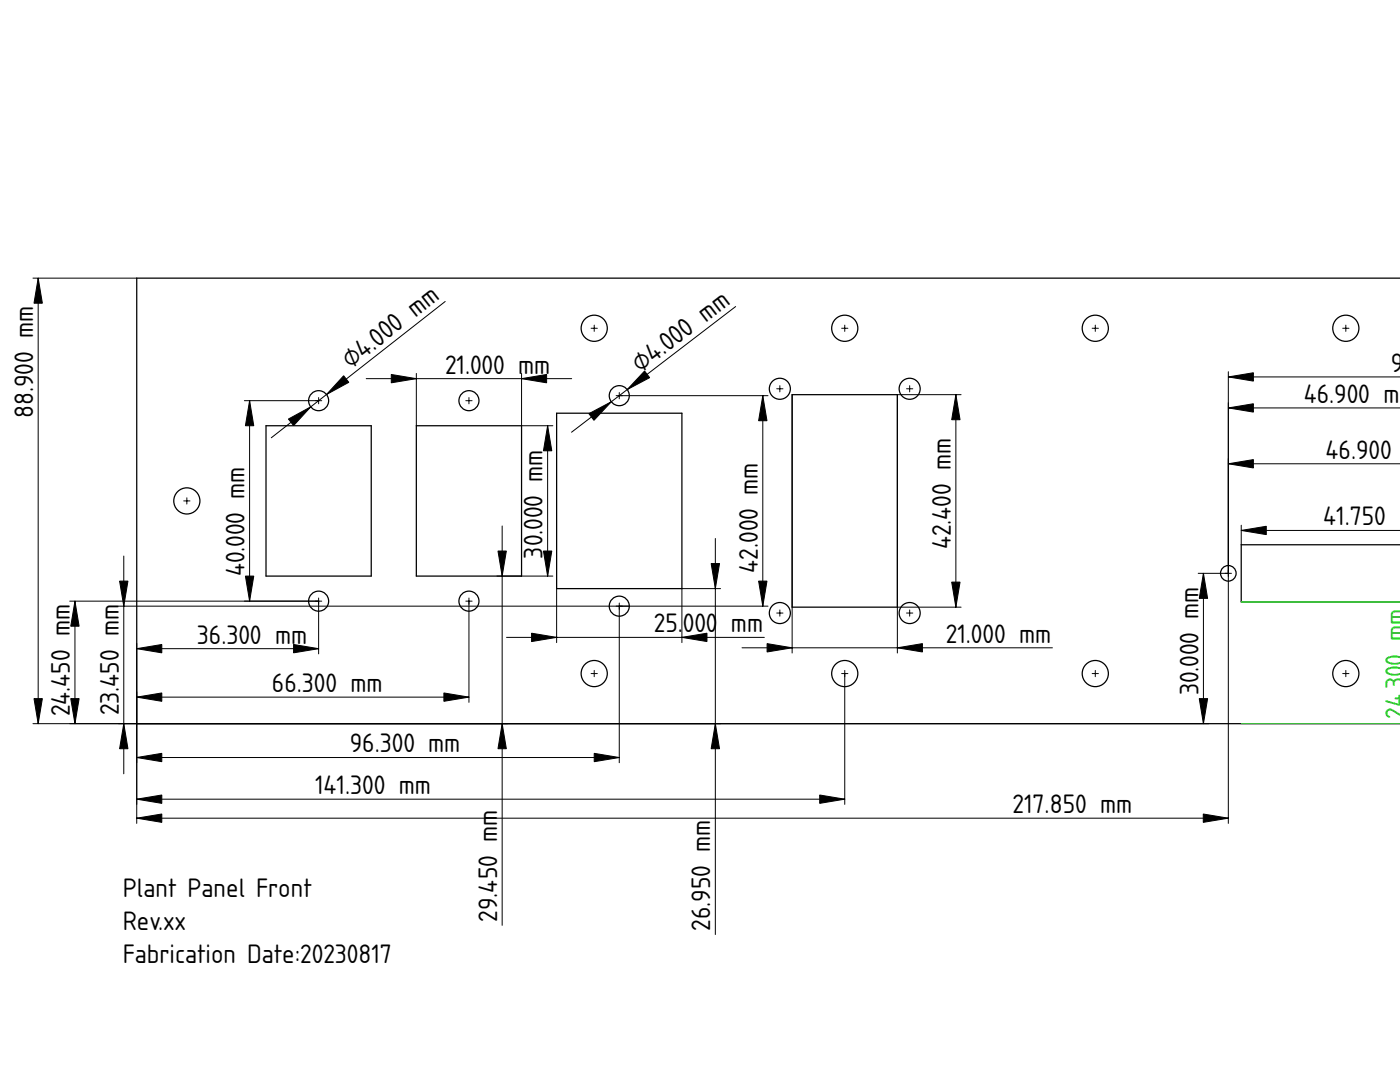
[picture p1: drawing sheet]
<svg xmlns="http://www.w3.org/2000/svg" width="279mm" height="216mm" viewBox="0 0 279 216" stroke-linecap="round" stroke-linejoin="round" font-family="sans-serif">
<path d="M268.6 100h.1" fill="none" stroke="#000" stroke-width=".2"/>
<g fill="#fff">
<path d="M158.1 78.8h21v42.4h-21z" fill-rule="evenodd"/>
<path d="M111.1 82.5h25v35h-25z" fill-rule="evenodd"/>
<path d="M83.1 85h21v30h-21z" fill-rule="evenodd"/>
<path d="M53.1 85h21v30h-21z" fill-rule="evenodd"/>
<path d="M247.7 108.7h31.7v11.4h-31.7z" fill-rule="evenodd"/>
<circle cx="168.6" cy="134.4" r="2.61"/>
<circle cx="118.6" cy="65.5" r="2.61"/>
<circle cx="218.6" cy="134.4" r="2.61"/>
<circle cx="168.6" cy="65.5" r="2.61"/>
<circle cx="268.6" cy="134.4" r="2.61"/>
<circle cx="268.6" cy="65.5" r="2.61"/>
<circle cx="218.6" cy="65.5" r="2.61"/>
<circle cx="37.3" cy="100" r="2.61"/>
<circle cx="118.6" cy="134.4" r="2.61"/>
<circle cx="181.5" cy="122.3" r="2.1"/>
<circle cx="181.5" cy="77.6" r="2.1"/>
<circle cx="155.6" cy="77.6" r="2.1"/>
<circle cx="155.6" cy="122.3" r="2.1"/>
<circle cx="93.6" cy="80" r="2"/>
<circle cx="93.6" cy="120" r="2"/>
<circle cx="123.6" cy="79" r="2"/>
<circle cx="123.6" cy="121" r="2"/>
<circle cx="63.6" cy="80" r="2"/>
<circle cx="63.6" cy="120" r="2"/>
<circle cx="245.1" cy="114.4" r="1.56"/>
</g>
<g fill="none" stroke="#000" stroke-width=".25">
<path d="M279.4 55.5h-252.1v88.9h252.1M158.1 78.8h21v42.4h-21zM53.1 85h21v30h-21zM83.1 85h21v30h-21zM111.1 82.5h25v35h-25zM279.4 108.7h-31.7v11.4h31.7"/>
<circle cx="63.6" cy="80" r="2"/>
<circle cx="93.6" cy="80" r="2"/>
<circle cx="118.6" cy="65.5" r="2.61"/>
<circle cx="123.6" cy="79" r="2"/>
<circle cx="155.6" cy="77.6" r="2.1"/>
<circle cx="168.6" cy="65.5" r="2.61"/>
<circle cx="181.5" cy="77.6" r="2.1"/>
<circle cx="218.6" cy="65.5" r="2.61"/>
<circle cx="268.6" cy="65.5" r="2.61"/>
<circle cx="37.3" cy="100" r="2.61"/>
<circle cx="63.6" cy="120" r="2"/>
<circle cx="93.6" cy="120" r="2"/>
<circle cx="245.1" cy="114.4" r="1.56"/>
<circle cx="118.6" cy="134.4" r="2.61"/>
<circle cx="123.6" cy="121" r="2"/>
<circle cx="155.6" cy="122.3" r="2.1"/>
<circle cx="168.6" cy="134.4" r="2.61"/>
<circle cx="181.5" cy="122.3" r="2.1"/>
<circle cx="218.6" cy="134.4" r="2.61"/>
<circle cx="268.6" cy="134.4" r="2.61"/>
</g>
<g fill="#000" stroke="#080808" stroke-width=".2">
<path d="M118.6 64.9v1.2zM118 65.5h1.2z" fill-rule="evenodd"/>
<path d="M123.6 78.3v1.3zM123 79h1.2z" fill-rule="evenodd"/>
<path d="M155.6 77v1.2zM155 77.6h1.3z" fill-rule="evenodd"/>
<path d="M168.6 64.9v1.2zM168 65.5h1.2z" fill-rule="evenodd"/>
<path d="M181.5 77v1.2zM180.9 77.6h1.3z" fill-rule="evenodd"/>
<path d="M218.6 64.9v1.2zM218 65.5h1.2z" fill-rule="evenodd"/>
<path d="M268.6 64.9v1.2zM268 65.5h1.2z" fill-rule="evenodd"/>
<path d="M63.6 79.3v1.3zM63 80h1.2z" fill-rule="evenodd"/>
<path d="M93.6 79.3v1.3zM93 80h1.2z" fill-rule="evenodd"/>
<path d="M37.3 99.3v1.3zM36.7 100h1.2z" fill-rule="evenodd"/>
<path d="M245.1 113.8v1.2zM244.5 114.4h1.3z" fill-rule="evenodd"/>
<path d="M63.6 119.3v1.3zM63 120h1.2z" fill-rule="evenodd"/>
<path d="M93.6 119.3v1.3zM93 120h1.2z" fill-rule="evenodd"/>
<path d="M118.6 133.8v1.2zM118 134.4h1.2z" fill-rule="evenodd"/>
<path d="M123.6 120.3v1.3zM123 121h1.2z" fill-rule="evenodd"/>
<path d="M155.6 121.7v1.3zM155 122.3h1.3z" fill-rule="evenodd"/>
<path d="M168.6 133.8v1.2zM168 134.4h1.2z" fill-rule="evenodd"/>
<path d="M181.5 121.7v1.3zM180.9 122.3h1.3z" fill-rule="evenodd"/>
<path d="M218.6 133.8v1.2zM218 134.4h1.2z" fill-rule="evenodd"/>
<path d="M268.6 133.8v1.2zM268 134.4h1.2z" fill-rule="evenodd"/>
</g>
<g fill="none" stroke="#000" stroke-width=".2">
<path d="M6.6 55.5h20.7M7.6 55.5v88.9M48.8 80h14.8M49.8 80v40M73.1 75.6h41M83.1 74.5v10.5M88.8 60.2l-34.7 27.2M104.1 74.5v10.5h6.2M123.6 79h29.7M146.8 61.2l-32.7 25M152.2 79v42M158.1 78.8v51.5"/>
<path d="M190.8 78.8v42.4M191.8 78.8h-12.7v51.5M245.1 74.2v90.1M245.1 75.2h34.3M109.3 85v30M245.1 92.5h34.3M245.1 81.4h34.3M268.6 100h.1M13.9 120h49.7v10.5M15 120v24.4M24.7 111v43.4M93.6 120v20.1"/>
<path d="M99.2 115h11.1M100.2 105v79.6M111.1 117.5v10.7M142.8 107.5v79M143.8 117.5h-7.7v10.7M239.1 114.4h6M240.2 114.4v30M247.7 105.8h31.7M247.7 104.8v3.9M23.7 121h129.6M27.3 129.4h36.3M27.3 128.4v35.9"/>
<path d="M27.3 139.1h66.3M101.1 127.2h51.4M123.6 121v31.2M148.1 129.3h61.9M168.6 134.4v26.1M179.1 121.2h12.7M6.6 144.4h234.6M27.3 151.2h96.3M27.3 159.5h141.3M27.3 163.3h217.8"/>
</g>
<g fill="#000" stroke="#000" stroke-width=".2">
<path d="M7.6 55.5l.9 5h-1.7zM49.8 80l.8 5h-1.6zM68.6 75l1 1.3-4.4 2.4zM78.1 74.7l5 .9-5 .8zM104.1 75.6l5-.9v1.7zM128.6 74l1.1 1.4-4.5 2.3zM152.2 79l.9 5h-1.7zM190.8 78.8l.8 5h-1.7zM245.1 75.2l5-.8v1.6zM57.6 83.6l4.4-2.4-3.4 3.7zM109.3 85l.8 5h-1.6zM117.5 82.5l4.5-2.3-3.5 3.7z"/>
<path d="M245.1 92.5l5-.8v1.7zM245.1 81.4l5-.8v1.6zM15 120l.8 5h-1.7zM49 115h1.6l-.8 5zM99.4 110h1.7l-.9 5zM108.5 110h1.6l-.8 5zM141.9 112.5h1.7l-.8 5zM240.2 114.4l.8 5h-1.7zM247.7 105.8l5-.8v1.7zM23.9 116h1.6l-.8 5zM27.3 129.4l5-.8v1.7zM27.3 139.1l5-.8v1.6z"/>
<path d="M58.6 128.6l5 .8-5 .9zM88.6 138.3l5 .8-5 .8zM106.1 126.3l5 .9-5 .8zM136.1 127.2l5-.9v1.7zM151.4 116h1.7l-.9 5zM153.1 128.4l5 .9-5 .8zM179.1 129.3l5-.9v1.7zM189.9 116.2h1.7l-.8 5zM6.8 139.4h1.7l-.9 5zM14.1 139.4h1.7l-.8 5zM24.7 144.4l.8 5h-1.6zM27.3 151.2l5-.9v1.7z"/>
<path d="M27.3 159.5l5-.9v1.7zM100.2 144.4l.9 5h-1.7zM118.6 150.3l5 .9-5 .8zM142.8 144.4l.8 5h-1.7zM163.6 158.6l5 .9-5 .8zM239.3 139.4h1.7l-.8 5zM27.3 163.3l5-.9v1.7zM240.1 162.4l5 .9-5 .8z"/>
</g>
<path d="M247.7 120.1h31.7M247.7 144.4h31.7" fill="none" stroke="#0f0" stroke-width=".2"/>
<g font-size="5">
<text x="83" y="63.4" transform="rotate(-38 83 63.4)">mm</text>
<text x="140.9" y="64.4" transform="rotate(-37 140.9 64.4)">mm</text>
<text x="70" y="73.6" transform="rotate(-38 70 73.6)">⌀4.0</text>
<text x="88.8" y="74.5">21.000 mm</text>
<text x="127.8" y="74.4" transform="rotate(-37 127.8 74.4)">⌀4.0</text>
<text x="277.6" y="74.2">9</text>
<text x="6.6" y="83.4" transform="rotate(-90 6.6 83.4)">88.900 mm</text>
<text x="260.2" y="80.4">46.900 mm</text>
<text x="264.5" y="91.5">46.900</text>
<text x="264.1" y="104.8">41.750 m</text>
<text x="108.3" y="111.4" transform="rotate(-90 108.3 111.4)">30.000 mm</text>
<text x="189.8" y="109.6" transform="rotate(-90 189.8 109.6)">42.400 mm</text>
<text x="48.8" y="115" transform="rotate(-90 48.8 115)">40.000 mm</text>
<text x="151.2" y="114.2" transform="rotate(-90 151.2 114.2)">42.000 mm</text>
<text x="39.3" y="128.4">36.300 mm</text>
<text x="130.5" y="126.2">25.</text>
<text x="136.3" y="126.2">000</text>
<text x="145.9" y="126.2">mm</text>
<text x="188.8" y="128.3">21.000 mm</text>
<text x="13.9" y="142.9" transform="rotate(-90 13.9 142.9)">24.450 mm</text>
<text x="23.7" y="142.8" transform="rotate(-90 23.7 142.8)">23.450 mm</text>
<text x="54.3" y="138.1">66.300 mm</text>
<text x="239.2" y="138.7" transform="rotate(-90 239.2 138.7)">30.000 mm</text>
<text x="69.8" y="150.1">96.300 mm</text>
<text x="62.9" y="158.5">141.300 mm</text>
<text x="202.1" y="162.2">217.850 mm</text>
<text x="24.5" y="178.9">Plant Panel Front</text>
<text x="24.5" y="185.5">Rev.xx</text>
<text x="99.2" y="183.9" transform="rotate(-90 99.2 183.9)">29.450 mm</text>
<text x="141.8" y="185.7" transform="rotate(-90 141.8 185.7)">26.950 mm</text>
<text x="24.5" y="192.2">Fabrication Date:20230817</text>
</g>
<text font-size="5" fill="#0f0" x="280.2" y="143.5" transform="rotate(-90 280.2 143.5)">24.300 mm</text>
</svg>
